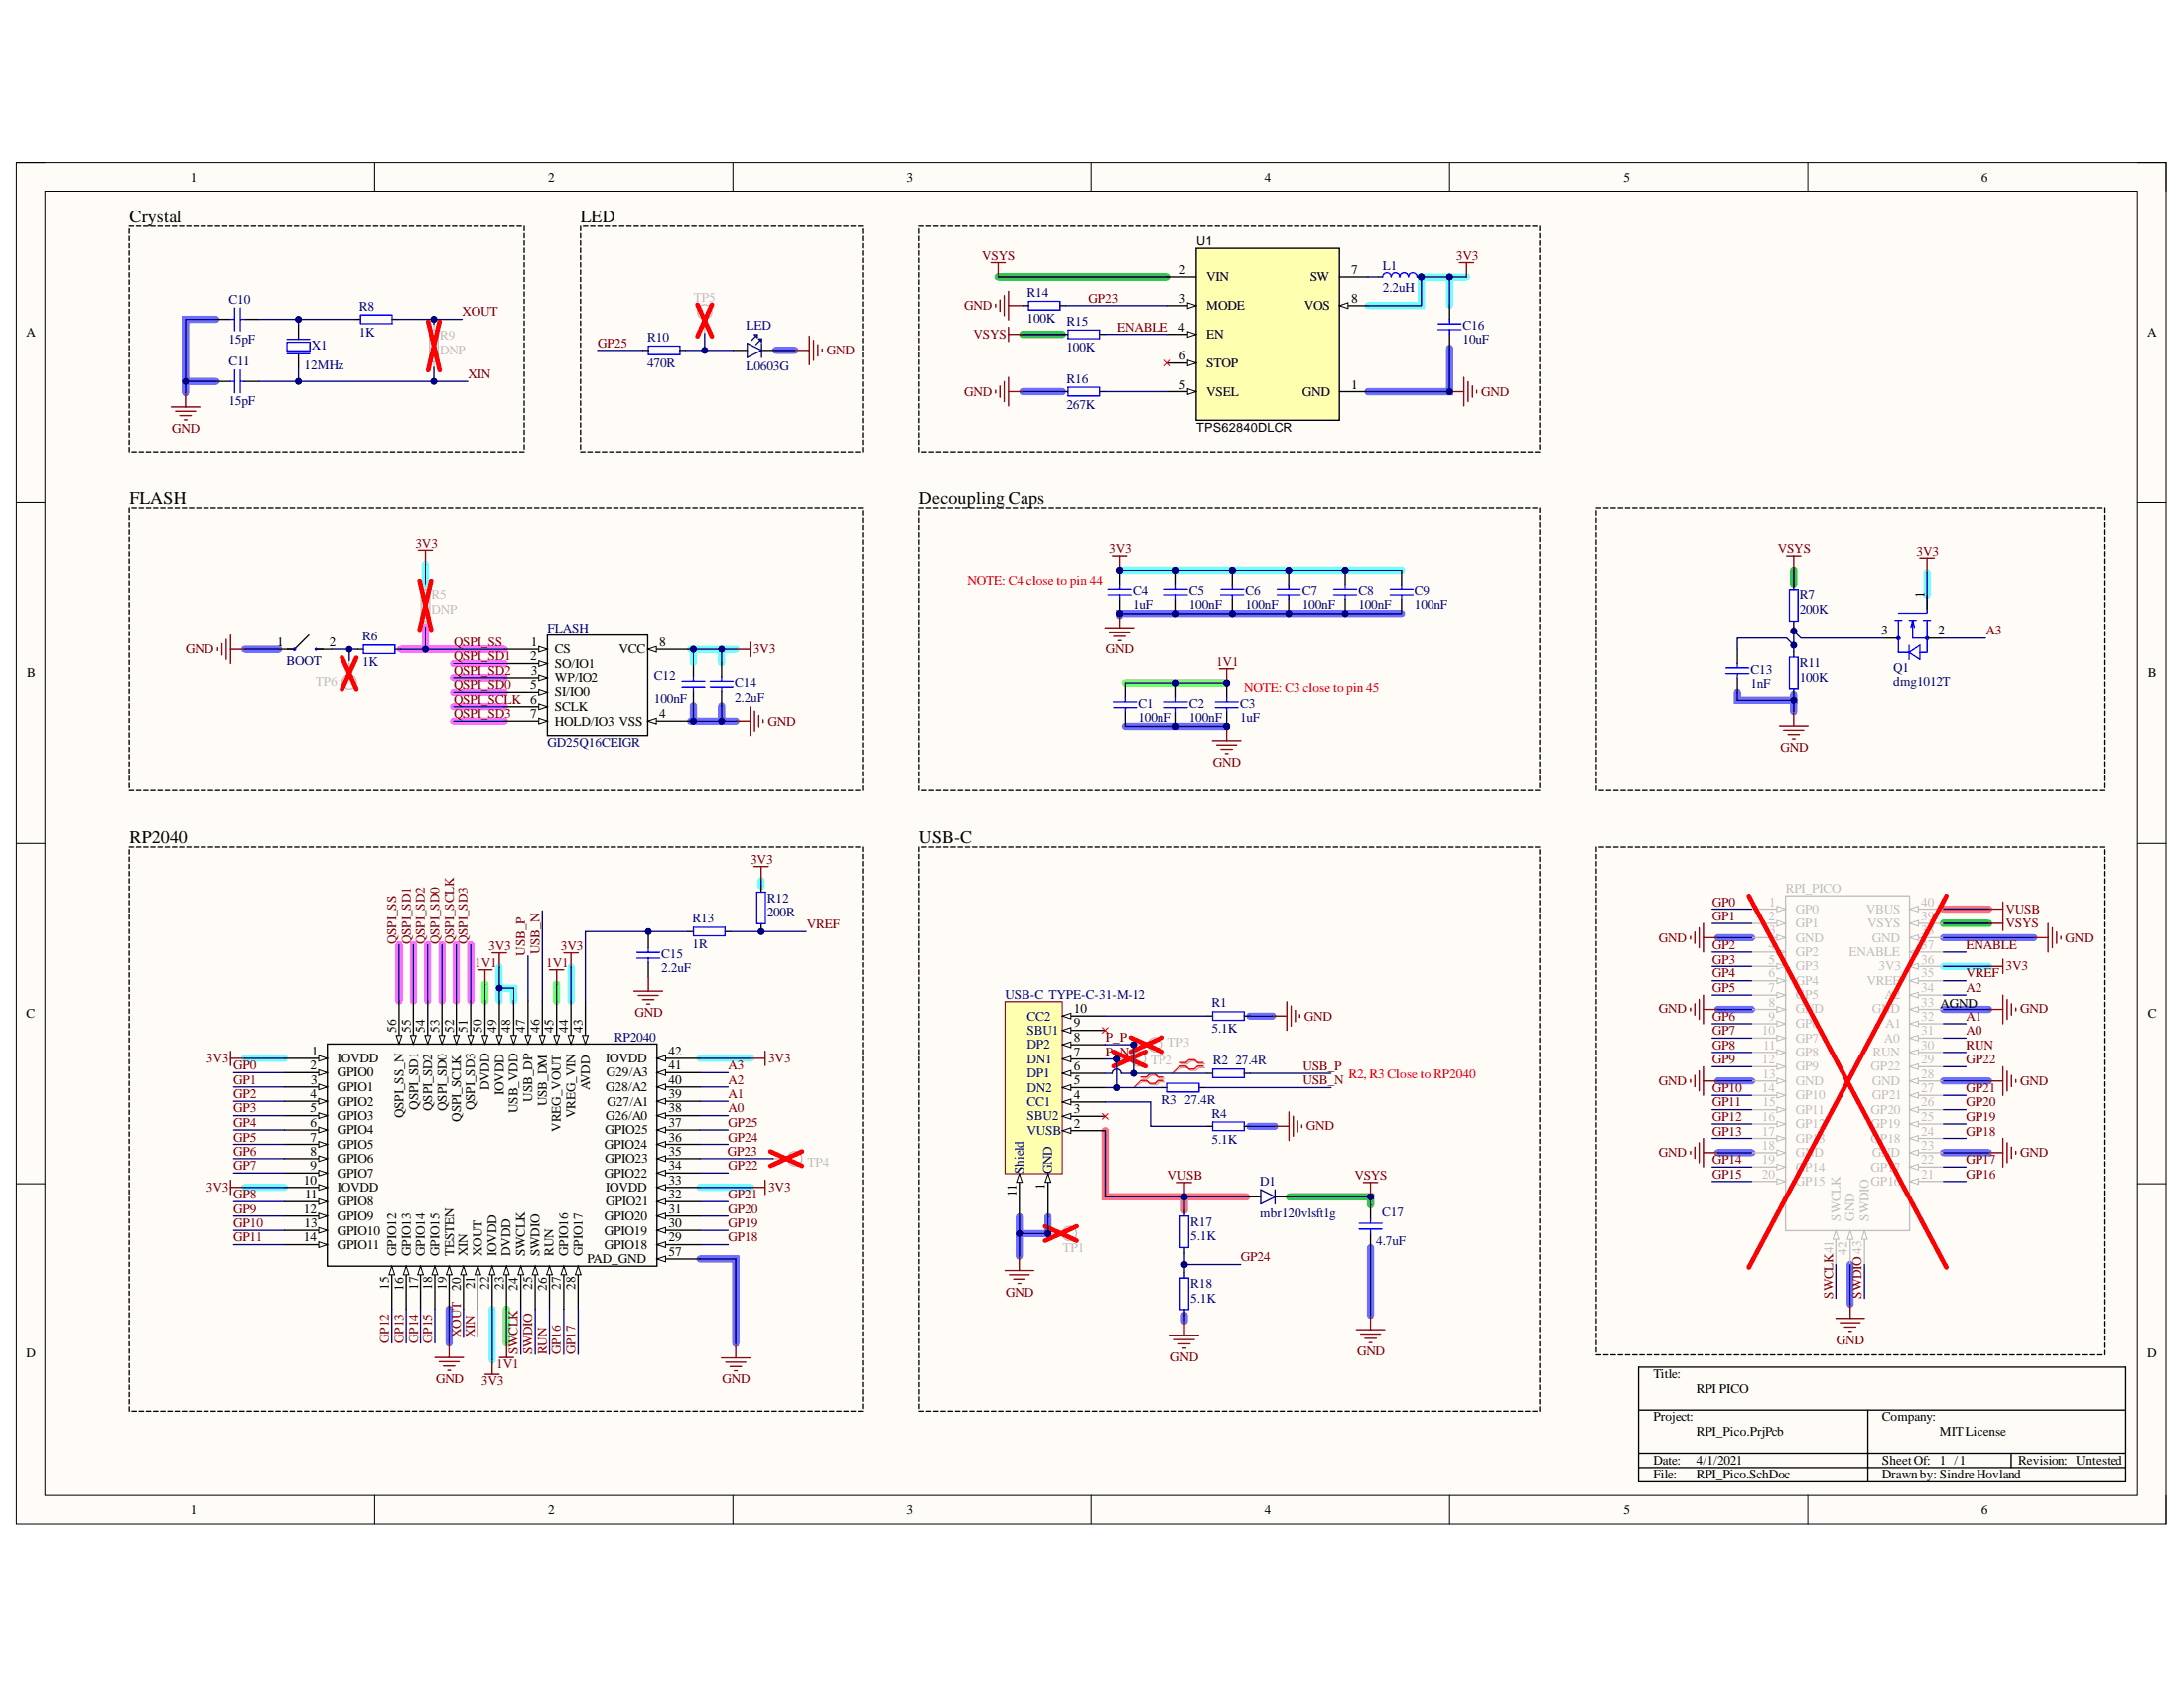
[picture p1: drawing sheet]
# Altium project RPI_Pico.PrjPcb
1 sheet, 53 parts. Net scope: global (net labels, ports and power ports of the same name join across sheets).
Board file: Pico.PcbDoc

## Sheet RPI_Pico.SchDoc: RPI PICO
size B; DrawnBy: Sindre Hovland; Organization: MIT License; Revision: Untested; SheetNumber: 1; SheetTotal: 1

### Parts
*  TitleBlock  (value not drawn)  (graphical)
BOOT  EVP-AA002K  [MiniSwitch]  (value not drawn)
C1  100nF  [C0402]
C2  100nF  [C0402]
C3  1uF  [C0402]
C4  1uF  [C0402]
C5  100nF  [C0402]
C6  100nF  [C0402]
C7  100nF  [C0402]
C8  100nF  [C0402]
C9  100nF  [C0402]
C10  15pF  [C0402]
C11  15pF  [C0402]
C12  100nF  [C0402]
C13  1nF  [C0402]
C14  2.2uF  [C0603]
C15  2.2uF  [C0603]
C16  10uF  [C0603]
C17  4.7uF  [C0603]
D1  mbr120vlsft1g  [SOD-123]
FLASH  GD25Q16CEIGR  [GD25Q16CEIGR]
L1  2.2uH  [IND0805]
LED  L0603G  [LED_0603]
Q1  dmg1012T  [SOTFL3P40_120X120X55L30X32N]
R1  5.1K  [RES0402]
R2  27.4R  [RES0402]
R3  27.4R  [RES0402]
R4  5.1K  [RES0402]
R5  DNP  [RES0402]
R6  1K  [RES0402]
R7  200K  [RES0402]
R8  1K  [RES0402]
R9  DNP  [RES0402]
R10  470R  [RES0603R]
R11  100K  [RES0402]
R12  200R  [RES0402]
R13  1R  [RES0402]
R14  100K  [RES0402]
R15  100K  [RES0402]
R16  267K  [RES0402]
R17  5.1K  [RES0402]
R18  5.1K  [RES0402]
RP2040  RP2040  [RP2040]  (value not drawn)
RPI_PICO  DNP  [RPI PICO]
TP1  DNP  [TP_SMD_1.0mm]  (value not drawn)
TP2  DNP  [TP_SMD_1.0mm]  (value not drawn)
TP3  DNP  [TP_SMD_1.0mm]  (value not drawn)
TP4  DNP  [TP_SMD_1.0mm]  (value not drawn)
TP5  DNP  [TP_SMD_1.0mm]  (value not drawn)
TP6  DNP  [TP_SMD_1.0mm]  (value not drawn)
U1  TPS62840DLCR  [TPS62840]
USB-C  TYPE-C-31-M-12  [TYPE-C-31-M-12]
X1  12MHz  [XTAL_2016]

### Blocks framed on the sheet
Crystal: C10 C11 R8 R9 X1
LED: LED R10 TP5
FLASH: BOOT C12 C14 FLASH R5 R6 TP6
Decoupling Caps: C1-C9
RP2040: C15 R12 R13 RP2040 TP4
USB-C: C17 D1 R1-R4 R17 R18 TP1-TP3 USB-C
AGND: RPI_PICO

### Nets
1V1: C1.2 C2.2 C3.2 RP2040.23(DVDD) RP2040.45(VREG_VOUT) RP2040.50(DVDD)
3V3: C4.2 C5.2 C6.2 C7.2 C8.2 C9.2 C12.2 C14.2 C16.2 FLASH.8 L1.2 Q1.1(G) R5.2 R12.2 RP2040.1(IOVDD) RP2040.10(IOVDD) RP2040.22(IOVDD) RP2040.33(IOVDD) RP2040.42(IOVDD) RP2040.44(VREG_VIN) RP2040.48(USB_VDD) RP2040.49(IOVDD) RPI_PICO.36(3V3) U1.8(VOS)
GND: BOOT.1 C1.1 C2.1 C3.1 C4.1 C5.1 C6.1 C7.1 C8.1 C9.1 C10.2 C11.2 C12.1 C13.1 C14.1 C15.1 C16.1 C17.1 FLASH.4 LED.1(C) R1.1 R4.2 R11.1 R14.2 R16.1 R18.1 RP2040.19(TESTEN) RP2040.57(PAD_GND) RPI_PICO.3(GND) RPI_PICO.8(GND) RPI_PICO.13(GND) RPI_PICO.18(GND) RPI_PICO.23(GND) RPI_PICO.28(GND) RPI_PICO.33(GND) RPI_PICO.38(GND) RPI_PICO.42(GND) TP1.1 U1.1(GND) USB-C.1 USB-C.11 X1.2(GND) X1.4(GND)
VSYS: C17.2 D1.2(C) R7.2 R15.2 RPI_PICO.39(VSYS) U1.2(VIN)
VUSB: D1.1(A) R17.2 RPI_PICO.40(VBUS) USB-C.2
A0: RP2040.38(G26/A0) RPI_PICO.31(A0)
A1: RP2040.39(G27/A1) RPI_PICO.32(A1)
A2: RP2040.40(G28/A2) RPI_PICO.34(A2)
A3: Q1.2(S) RP2040.41(G29/A3)
ENABLE: R15.1 RPI_PICO.37(ENABLE) U1.4(EN)
GP0: RP2040.2(GPIO0) RPI_PICO.1(GP0)
GP1: RP2040.3(GPIO1) RPI_PICO.2(GP1)
GP2: RP2040.4(GPIO2) RPI_PICO.4(GP2)
GP3: RP2040.5(GPIO3) RPI_PICO.5(GP3)
GP4: RP2040.6(GPIO4) RPI_PICO.6(GP4)
GP5: RP2040.7(GPIO5) RPI_PICO.7(GP5)
GP6: RP2040.8(GPIO6) RPI_PICO.9(GP6)
GP7: RP2040.9(GPIO7) RPI_PICO.10(GP7)
GP8: RP2040.11(GPIO8) RPI_PICO.11(GP8)
GP9: RP2040.12(GPIO9) RPI_PICO.12(GP9)
GP10: RP2040.13(GPIO10) RPI_PICO.14(GP10)
GP11: RP2040.14(GPIO11) RPI_PICO.15(GP11)
GP12: RP2040.15(GPIO12) RPI_PICO.16(GP12)
GP13: RP2040.16(GPIO13) RPI_PICO.17(GP13)
GP14: RP2040.17(GPIO14) RPI_PICO.19(GP14)
GP15: RP2040.18(GPIO15) RPI_PICO.20(GP15)
GP16: RP2040.27(GPIO16) RPI_PICO.21(GP16)
GP17: RP2040.28(GPIO17) RPI_PICO.22(GP17)
GP18: RP2040.29(GPIO18) RPI_PICO.24(GP18)
GP19: RP2040.30(GPIO19) RPI_PICO.25(GP19)
GP20: RP2040.31(GPIO20) RPI_PICO.26(GP20)
GP21: RP2040.32(GPIO21) RPI_PICO.27(GP21)
GP22: RP2040.34(GPIO22) RPI_PICO.29(GP22)
GP23: R14.1 RP2040.35(GPIO23) TP4.1 U1.3(MODE)
GP24: R17.1 R18.2 RP2040.36(GPIO24)
GP25: R10.1 RP2040.37(GPIO25)
P_N: R3.2 TP2.1 USB-C.5 USB-C.7
P_P: R2.2 TP3.1 USB-C.6 USB-C.8
QSPI_SCLK: FLASH.6 RP2040.52(QSPI_SCLK)
QSPI_SD0: FLASH.5 RP2040.53(QSPI_SD0)
QSPI_SD1: FLASH.2 RP2040.55(QSPI_SD1)
QSPI_SD2: FLASH.3 RP2040.54(QSPI_SD2)
QSPI_SD3: FLASH.7 RP2040.51(QSPI_SD3)
QSPI_SS: FLASH.1 R5.1 R6.2 RP2040.56(QSPI_SS_N)
RUN: RP2040.26(RUN) RPI_PICO.30(RUN)
SWCLK: RP2040.24(SWCLK) RPI_PICO.41(SWCLK)
SWDIO: RP2040.25(SWDIO) RPI_PICO.43(SWDIO)
USB_N: R3.1 RP2040.46(USB_DM)
USB_P: R2.1 RP2040.47(USB_DP)
VREF: R12.1 R13.1 RPI_PICO.35(VREF)
XIN: C11.1 R9.1 RP2040.21(XOUT) X1.1(inp)
XOUT: R8.2 R9.2 RP2040.20(XIN)
NetBOOT_2: BOOT.2 R6.1 TP6.1
NetC10_1: C10.1 R8.1 X1.3(out)
NetC13_2: C13.2 Q1.3(D) R7.1 R11.2
NetC15_2: C15.2 R13.2 RP2040.43(AVDD)
NetL1_1: L1.1 U1.7(SW)
NetLED_2: LED.2(A) R10.2 TP5.1
NetR1_2: R1.2 USB-C.10
NetR4_1: R4.1 USB-C.4
NetR16_2: R16.2 U1.5(VSEL)

Not connected (* = marked no-connect by the designer): RPI_PICO 44(MP)*; U1 6(STOP)*; USB-C 3* 9*

### Layout directives
differential pair: P_N, P_P

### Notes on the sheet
- (near C4) NOTE: C4 close to pin 44
- (near C3) NOTE: C3 close to pin 45
- R2, R3 Close to RP2040

## Assembly variants
Default: not fitted R5 R9 RPI_PICO TP1 TP2 TP3 TP4 TP5 TP6
